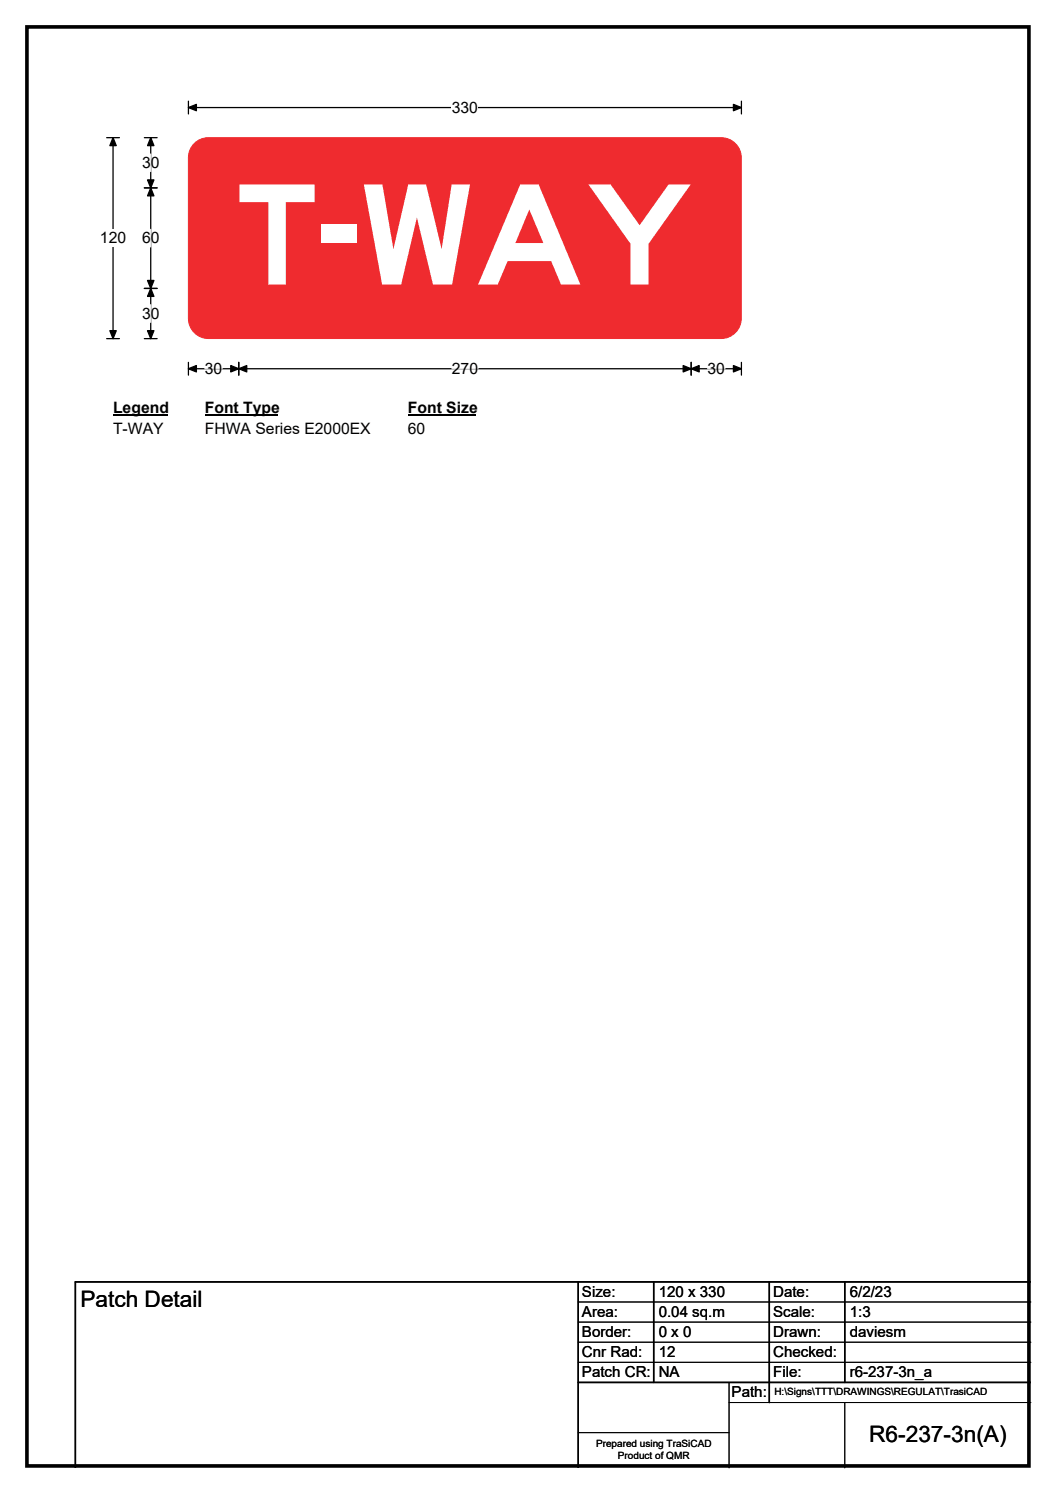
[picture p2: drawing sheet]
<svg xmlns="http://www.w3.org/2000/svg" width="210mm" height="297mm" viewBox="0 0 210 297" stroke-linecap="round" stroke-linejoin="round" font-family="sans-serif">
<path d="M5.4 5.4h199.2v286.3h-199.2z" fill="none" stroke="#000" stroke-width=".72"/>
<path d="M37.5 21.4h109.9M37.5 20.1v2.6M147.4 20.1v2.6" fill="none" stroke="#000" stroke-width=".25"/>
<path d="M37.5 21.4l1.6-.6v1.2zM145.8 20.8l1.6 .6-1.6 .6z" fill="#000" stroke="#000" stroke-width=".25"/>
<path d="M89.8 19.7h5.2v3.5h-5.2z" fill="#fff"/>
<path d="M21.2 27.4h2.5M22.5 27.4v40M21.2 67.4h2.5M37.5 73.4h109.9M37.5 72.1v2.5M47.5 72.1v2.5M137.4 72.1v2.5M147.4 72.1v2.5" fill="none" stroke="#000" stroke-width=".25"/>
<path d="M22.5 27.4l.6 1.6h-1.3zM21.8 65.8h1.3l-.6 1.6zM37.5 73.4l1.6-.7v1.3zM47.5 73.4l1.6-.7v1.3zM45.9 72.7l1.6 .7-1.6 .6zM135.8 72.7l1.6 .7-1.6 .6zM137.4 73.4l1.6-.7v1.3zM145.8 72.7l1.6 .7-1.6 .6z" fill="#000" stroke="#000" stroke-width=".25"/>
<path d="M40.7 73.4h3.5M89.9 73.4h5.2M140.7 73.4h3.5" fill="none" stroke="#fff" stroke-width=".25"/>
<path d="M19.9 45.6h5.2v3.5h-5.2z" fill="#fff"/>
<path d="M28.7 37.4h2.5M28.7 27.4h2.5M30 27.4v40M28.7 57.4h2.5M28.7 67.4h2.5" fill="none" stroke="#000" stroke-width=".25"/>
<path d="M30 37.4l.6 1.6h-1.3zM30 27.4l.6 1.6h-1.3zM29.3 35.8h1.3l-.6 1.6zM29.3 55.8h1.3l-.6 1.6zM30 57.4l.6 1.6h-1.3zM29.3 65.8h1.3l-.6 1.6z" fill="#000" stroke="#000" stroke-width=".25"/>
<path d="M30 30.6v3.5M30 45.6v3.5M30 60.6v3.5" fill="none" stroke="#fff" stroke-width=".25"/>
<path d="M22.5 79.4h10.7v3.4h-10.7z" fill="#fff"/>
<path d="M22.5 82.6h10.7" fill="none" stroke="#000" stroke-width=".32"/>
<path d="M40.7 79.4h14.4v3.4h-14.4z" fill="#fff"/>
<path d="M40.7 82.6h14.4" fill="none" stroke="#000" stroke-width=".32"/>
<path d="M81.1 79.4h13.5v3.4h-13.5z" fill="#fff"/>
<path d="M81.1 82.6h13.5" fill="none" stroke="#000" stroke-width=".32"/>
<g fill="#fff">
<path d="M22.5 83.5h10v3.5h-10z"/>
<path d="M40.7 83.5h32.9v3.5h-32.9z"/>
<path d="M81.1 83.5h3.5v3.5h-3.5z"/>
</g>
<path d="M38.6 28.6a4 4 0 0 1 2.8-1.2h102a4 4 0 0 1 4 4v32a4 4 0 0 1-4 4h-102a4 4 0 0 1-3.9-4v-32a4 4 0 0 1 1.1-2.8z" fill-rule="evenodd" fill="#ef2b2f" stroke="#ef2b2f" stroke-width=".2"/>
<path d="M115 255v37M130 255v20M153 255v24M168 255v20M205 255h-190v37M115 275h90" fill="none" stroke="#000" stroke-width=".3"/>
<path d="M115 259h90M115 263h90M115 267h90M115 271h90M145 279h60M145 275v17M168 279v13M115 285h30" fill="none" stroke="#000" stroke-width=".2"/>
<text font-size="27.7" fill="#fff" x="46.8" y="56.6">T-WAY</text>
<g font-size="4.5">
<text x="16" y="260.1">Patch Detail</text>
<text x="172.8" y="286.9">R6-237-3n(A)</text>
</g>
<g font-size="3.1">
<text x="89.8" y="22.5">330</text>
<text x="28.2" y="33.4">30</text>
<text x="19.9" y="48.4">120</text>
<text x="28.2" y="48.4">60</text>
<text x="28.2" y="63.4">30</text>
<text x="40.7" y="74.4">30</text>
<text x="89.9" y="74.4">270</text>
<text x="140.7" y="74.4">30</text>
<text x="22.5" y="82.2">Legend</text>
<text x="40.7" y="82.2">Font Type</text>
<text x="81.1" y="82.2">Font Size</text>
<text x="22.5" y="86.3">T-WAY</text>
<text x="40.7" y="86.3">FHWA Series E2000EX</text>
<text x="81.1" y="86.3">60</text>
</g>
<g font-size="3">
<text x="115.7" y="258">Size:</text>
<text x="131" y="258">120 x 330</text>
<text x="153.7" y="258">Date:</text>
<text x="169" y="258">6/2/23</text>
<text x="115.7" y="262">Area:</text>
<text x="131" y="262">0.04 sq.m</text>
<text x="153.7" y="262">Scale:</text>
<text x="169" y="262">1:3</text>
<text x="115.7" y="266">Border:</text>
<text x="115.7" y="270">Cnr Rad:</text>
<text x="131" y="266">0 x 0</text>
<text x="131" y="270">12</text>
<text x="153.7" y="266">Drawn:</text>
<text x="153.7" y="270">Checked:</text>
<text x="169" y="266">daviesm</text>
<text x="115.7" y="274">Patch CR:</text>
<text x="131" y="274">NA</text>
<text x="153.7" y="274">File:</text>
<text x="169" y="274">r6-237-3n_a</text>
<text x="145.5" y="278">Path:</text>
</g>
<g font-size="2">
<text x="154" y="277.6">H:\Signs\TTT\DRAWINGS\REGULAT\TrasiCAD</text>
<text x="118.5" y="287.8">Prepared using TraSiCAD</text>
<text x="122.9" y="290.2">Product of QMR</text>
</g>
</svg>
